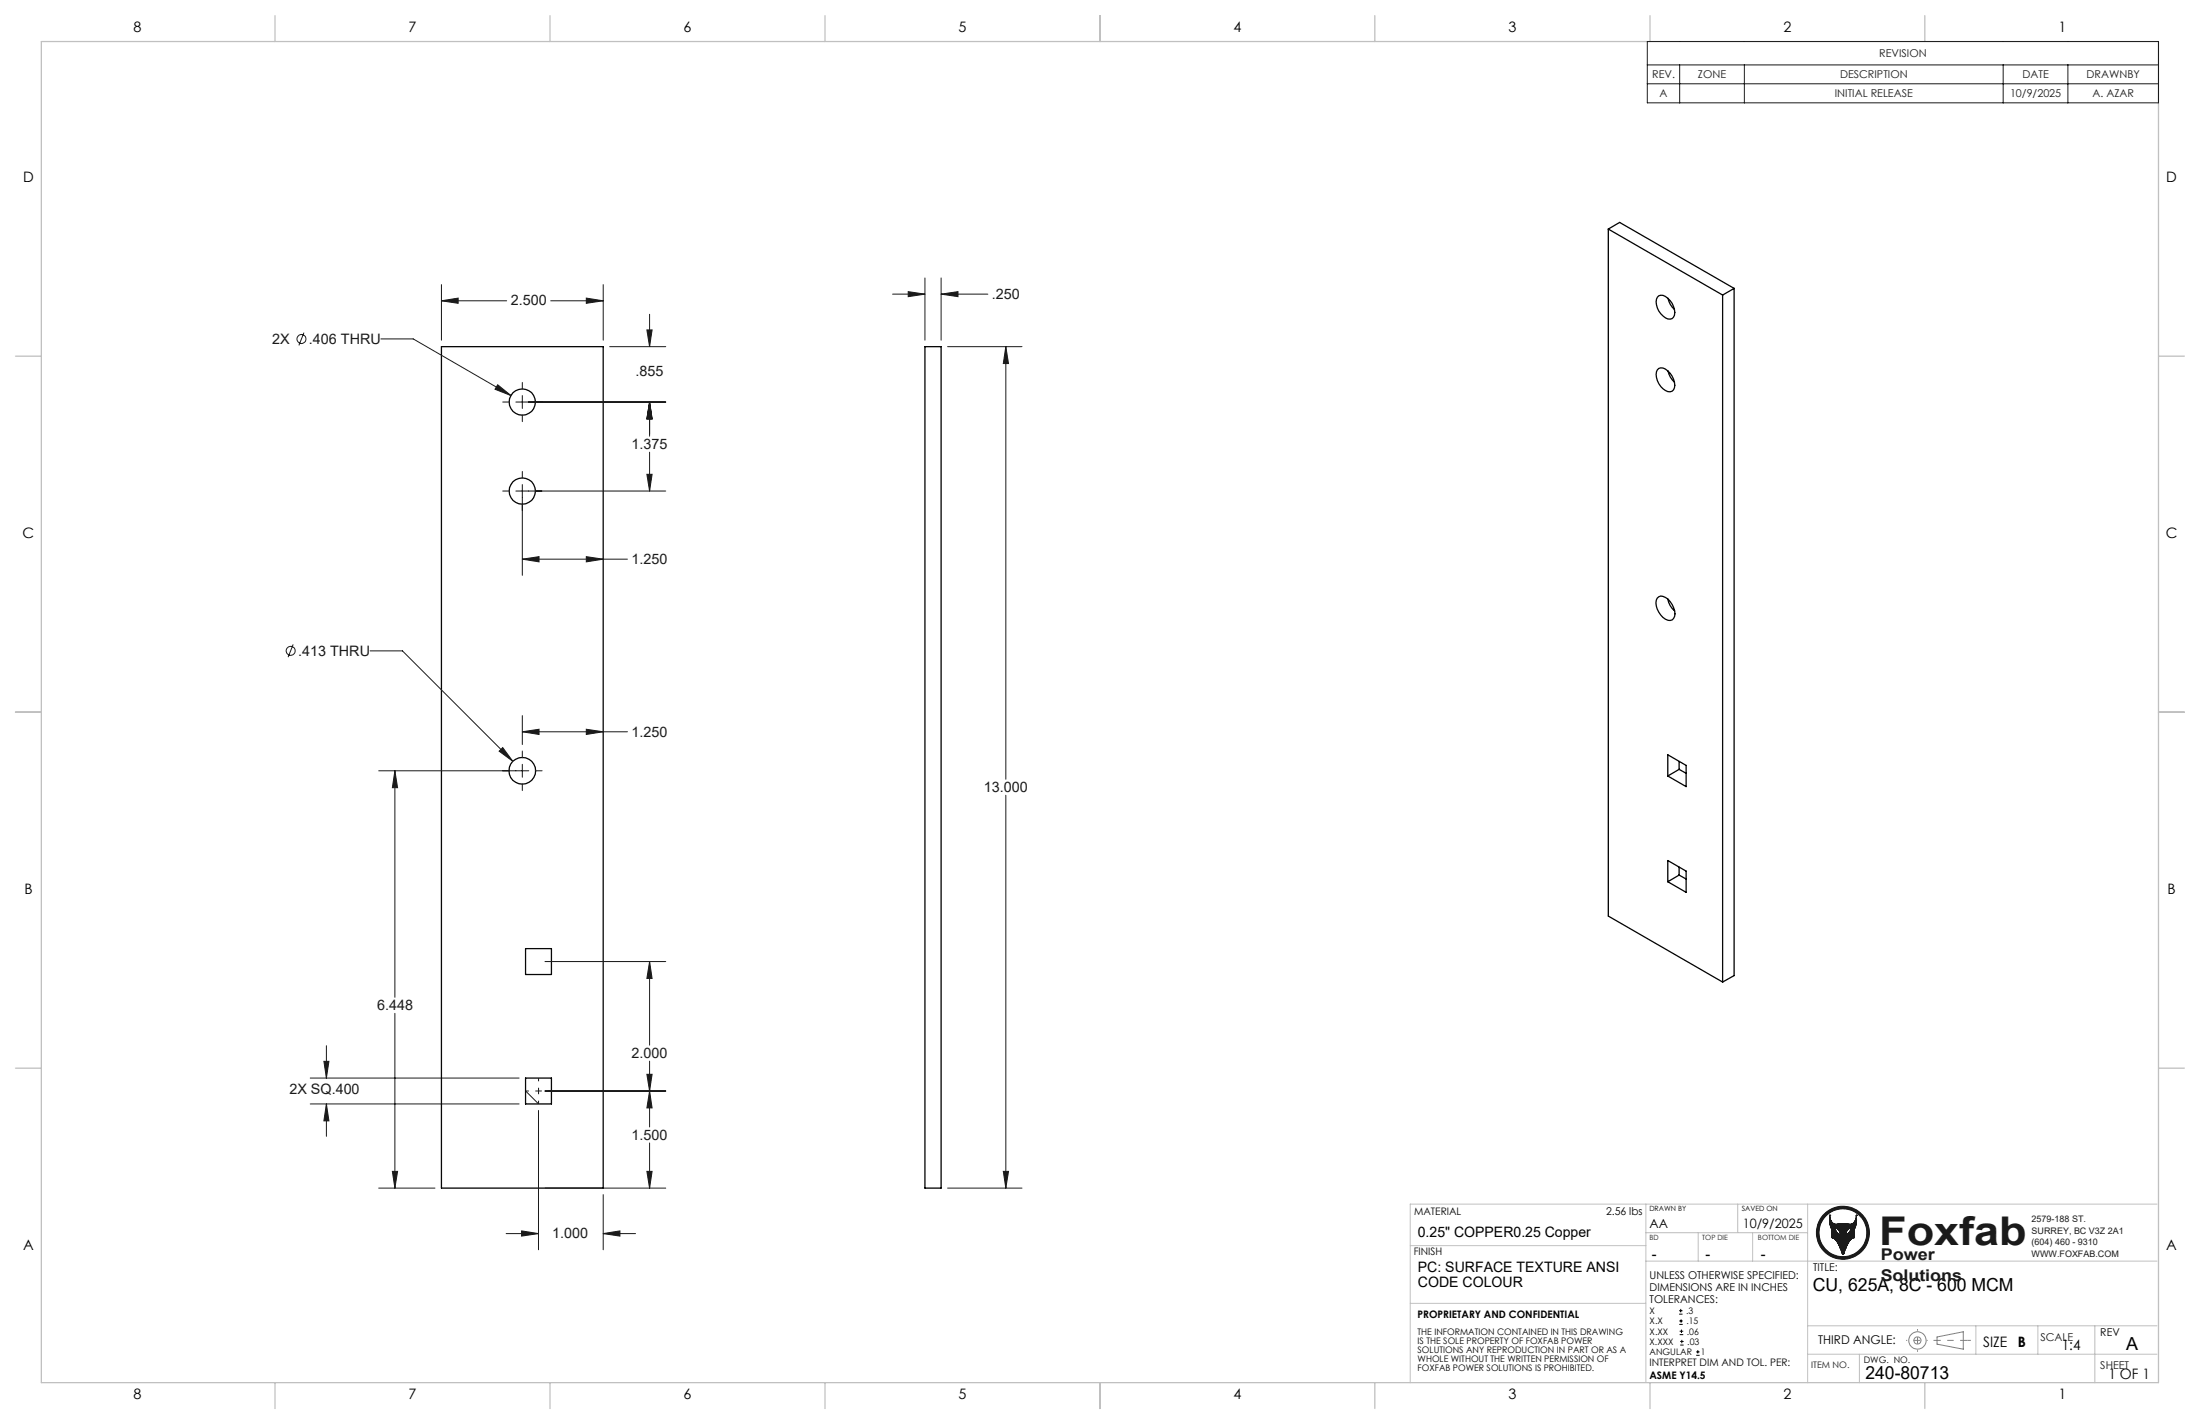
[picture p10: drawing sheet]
<svg xmlns="http://www.w3.org/2000/svg" width="432mm" height="279mm" viewBox="0 0 432 279" stroke-linecap="round" stroke-linejoin="round" font-family="sans-serif">
<g fill="none" stroke="#000" stroke-width=".25">
<path d="M315.7 44.9v134.8l22.4 13M315.7 44.9l22.4 13M315.7 44.9l2.2-1.3 22.5 13M325.6 58a2.35 2.35 0 0 1 2.6 1.5 2.32 2.32 0 0 1 0 3 2.35 2.35 0 0 1-2.6-1.5 2.32 2.32 0 0 1 0-3zM327.4 58.5a4 4 0 0 0 1.2 2.2M338.1 57.9v134.8M340.4 56.6l-2.3 1.3M340.4 56.6v134.8l-2.3 1.3M86.6 68h31.8v165.1h-31.8zM181.5 68h3.2v165.1h-3.2zM325.3 72.6a1.28 1.28 0 0 1 2 .2 3.4 3.4 0 0 1 1.2 3.7 1.12 1.12 0 0 1-1.6 .1 3.4 3.4 0 0 1-1.6-4zM327.4 72.8a4.3 4.3 0 0 0 1.2 2.2"/>
<path d="M325.3 117.4a1.64 1.64 0 0 1 2.5 .6 3 3 0 0 1 .7 3.4 1.12 1.12 0 0 1-1.6 .1 3.5 3.5 0 0 1-1.6-4.1zM327.3 117.5v.1a4 4 0 0 0 1.4 2.3M327.3 148.1l3.6 2.1v4.1l-3.6-2zM329.6 151l-2.3 1.3M329.6 151l1.3 .7M329.6 149.4v1.6M327.3 168.8l3.6 2.1v4.2l-3.6-2.1zM329.6 170.1v1.6M329.6 171.7l-2.3 1.3M329.6 171.7l1.3 .8M103.2 186.1h5v5.1h-5zM103.2 211.5h5v5.1h-5z"/>
<circle cx="102.5" cy="78.9" r="2.58"/>
<circle cx="102.5" cy="96.3" r="2.58"/>
<circle cx="102.5" cy="151.2" r="2.61"/>
</g>
<g fill="none" stroke="#191924" stroke-width=".2">
<path d="M359.1 238.4h.1M359.1 238.4a1.5 1.5 0 0 0 1.4 1.8l1.7-.1a1.36 1.36 0 0 0 1.9-.5l.2-1.2M359.1 238.4a4.4 4.4 0 0 0 .3 2.5l.2 .3v1.6M364.3 238.4h.1M364.3 238.4a4.4 4.4 0 0 1-.2 2.5l-.2 .3v1.7l-.5 .2a6.9 6.9 0 0 0-1.5 2.9M359.6 242.8v.1M359.6 242.9l.5 .2a7.5 7.5 0 0 1 1.5 2.9M360.2 240.9a1.41 1.41 0 0 1 1 1.4 1.43 1.43 0 0 1-1-1.4zM361.6 246l.2 .1M361.6 246h.1M361.7 246.1h.1M361.7 240.1v6"/>
<path d="M361.8 246.1h.1M361.9 246l-.1 .1M361.9 246h.1M362.7 241.2l.6-.3-.1 .5a1.47 1.47 0 0 1-.9 .9l.1-.7z"/>
<circle cx="361.7" cy="241.9" r="5.2"/>
<circle cx="361.7" cy="241.9" r="4.7"/>
</g>
<circle cx="361.7" cy="241.9" r="5" fill="none" stroke="#191924" stroke-width=".5"/>
<g fill="none" stroke="#808080" stroke-width=".2">
<path d="M380.2 262.3l5.1-1v3.4l-5.1-1z"/>
<circle cx="376.3" cy="263" r=".7"/>
<circle cx="376.4" cy="263" r="1.69"/>
</g>
<path d="M386.2 263h-6.7" fill="none" stroke="#808080" stroke-width=".2" stroke-dasharray="15.2 1.3 1.3 1.3" stroke-dashoffset="13.8" stroke-linecap="butt"/>
<path d="M376.4 260.8v4.4" fill="none" stroke="#808080" stroke-width=".2" stroke-dasharray="15.2 1.3 1.3 1.3" stroke-dashoffset="14.9" stroke-linecap="butt"/>
<path d="M386.2 263h.6" fill="none" stroke="#808080" stroke-width=".2" stroke-dasharray="15.2 1.3 1.3 1.3" stroke-linecap="butt"/>
<path d="M378.3 263h-4.2" fill="none" stroke="#808080" stroke-width=".2" stroke-dasharray="15.2 1.3 1.3 1.3" stroke-dashoffset="15" stroke-linecap="butt"/>
<g fill="none" stroke="#c0c0c0" stroke-width=".2">
<path d="M323 236.3v34.8M341.1 236.3v5.6M354.8 236.3v35M423.4 236.3h-146.6v35M276.8 244.4h46.2M276.8 255.7h46.2M323 247.4h100.4M323 241.9h31.8M333.3 241.9v5.5M344 241.9v5.5M354.8 265.7h68.6M354.8 260.1h68.6"/>
<path d="M364.9 265.7v5.6M387.8 260.1v5.6M400 260.1v5.6M411.2 260.1v11.2"/>
</g>
<g fill="none" stroke="#c0c0c0" stroke-width=".25">
<path d="M8.1 8.1h415.6v263.2h-415.6zM54 3.1v5M108 3.1v5M161.9 3.1v5M215.9 3.1v5M269.8 3.1v5M323.8 3.1v5M377.8 3.1v5M3 69.9h5.1M423.7 69.9h5M3 139.7h5.1M423.7 139.7h5"/>
<path d="M3 209.6h5.1M423.7 209.6h5M54 271.3v5.1M108 271.3v5.1M161.9 271.3v5.1M215.9 271.3v5.1M269.8 271.3v5.1M323.8 271.3v5.1M377.8 271.3v5.1"/>
</g>
<path d="M362.7 241.2l.6-.3a1.45 1.45 0 0 1-1 1.4l.1-.7zM359.1 238.4v1.1l.2 1.1 .3 .6v1.7a1.08 1.08 0 0 1 .9 .6l1.1 2.6 .3-.1a6.8 6.8 0 0 1 1.6-3l.4-.1v-1.7l.4-1v-1.8a1.51 1.51 0 0 1-.5 1.5 1.51 1.51 0 0 1-1.6 .2h-.9a1.41 1.41 0 0 1-2-.7zM360.2 240.9a1.41 1.41 0 0 1 1 1.4 1.45 1.45 0 0 1-1-1.4zM357 241.9a4.7 4.7 0 0 0 9.4 0 4.7 4.7 0 0 0-9.4 0zM356.5 241.9a5.2 5.2 0 0 1 10.4 0 5.2 5.2 0 0 1-10.4 0z" fill-rule="evenodd" fill="#191924"/>
<g fill="none" stroke="#191924" stroke-width=".2">
<path d="M323.3 8.1h100.4v12.1h-100.4zM323.3 12.7h100.4M323.3 16.4h100.4M329.7 12.7v7.5M342.4 12.7v7.5M393.2 12.7v7.5M405.9 12.7v7.5M86.6 59l3.3-.5v1zM86.6 55.8v10.9M86.6 59h12.8M108.1 59h10.3M115.1 58.5l3.3 .5-3.3 .5z"/>
<path d="M118.4 55.8v10.9M175.2 57.7h6.3M178.3 57.2l3.2 .5-3.2 .5zM181.5 54.5v12.2M184.7 57.7l3.3-.5v1zM184.7 54.5v12.2M184.7 57.7h9.2M59.7 65.3l-1 2.5M74.8 66.5h6.3l19.2 11.1M97.7 75.5l2.6 2.1-3.1-1.2zM98.7 78.9h1.3M101.2 78.9h29.5"/>
<path d="M102.5 75v1.3M102.5 77.6v2.6M119.7 68h11M127 64.7h1l-.5 3.3zM127.5 78.9l.5 3.3h-1zM127.5 61.7v6.3M127.5 78.9v6.7M186 68h14.6M197.4 68l.5 3.3h-1zM197.4 68v84.9M98.7 96.3h1.3M101.2 96.3h29.5"/>
<path d="M102.5 81.4v1.3M102.5 92.5v1.3M102.5 95.1v17.8M127 93.1h1l-.5 3.2zM127.5 88.7v7.6M102.5 109.7l3.3-.5v1zM102.5 109.7h20.7M115.1 109.2l3.3 .5-3.3 .5zM57.5 126.4l-.9 2.5M72.6 127.7h6.4l21.6 21.7M74.3 151.2h29.5M77.5 151.2l.5 3.4h-1z"/>
<path d="M77.5 151.2v44.5M98 147.4l.7-.7 1.9 2.7zM102.5 143.6l3.3-.5v1zM102.5 140.4v5.7M102.5 147.4v1.3M102.5 150v2.5M102.5 153.8v1.3M102.5 143.6h20.7M105.1 151.2h1.3M115.1 143.1l3.3 .5-3.3 .5zM197.4 156v77.1M77.5 198.8v34.3"/>
<path d="M107 188.7h23.7M127.5 188.7l.5 3.3h-1zM127.5 188.7v16.4M60.9 211.5h41M60.9 216.6h41M63.6 208.2h1l-.5 3.3zM64.1 216.6l.5 3.3h-1zM64.1 205.2v6.3M64.1 216.6v6.4M105.7 217.9v27.3M107 214.1h23.7M127 210.8h1l-.5 3.3z"/>
<path d="M127.5 214.1l.5 3.3h-1zM127.5 208.2v12.9M74.3 233.1h11.1M77 229.8h1l-.5 3.3zM107 233.1h23.7M118.4 234.4v10.8M127 229.8h1l-.5 3.3zM127.5 224.3v8.8M186 233.1h14.6M196.9 229.8h1l-.5 3.3zM99.3 242h6.4M102.4 241.5l3.3 .5-3.3 .5z"/>
<path d="M118.4 242l3.3-.5v1zM118.4 242h6.3"/>
<circle cx="59.2" cy="66.5" r=".88"/>
<circle cx="57" cy="127.7" r=".88"/>
</g>
<g fill="none" stroke="#000" stroke-width=".2">
<path d="M329.6 257.8h.6M329.6 257.2h.6M329.6 259.9h.7M329.6 259.2h.7M329.9 256.8v.7M330 258.9v.6M329.7 261.9h.7M329.7 261.2h.7M329.8 263.9h.6M329.8 263.2h.6M330 260.9v.6M330.1 262.9v.7"/>
<path d="M332.9 265.9h.7M332.9 265.3h.7M333.2 264.9v.7"/>
</g>
<path d="M103.2 214.1h5M105.7 211.5v5.1" fill="none" stroke="#191924" stroke-width=".2" stroke-dasharray="15.2 1.3 1.3 1.3" stroke-dashoffset="14.6" stroke-linecap="butt"/>
<path d="M105.7 216.6l-2.5-2.5" fill="none" stroke="#191924" stroke-width=".2" stroke-dasharray="15.2 1.3 1.3 1.3" stroke-linecap="butt"/>
<g fill="#191924">
<path d="M86.6 59l3.3-.5v1zM115.1 58.5l3.3 .5-3.3 .5zM127 229.8h1l-.5 3.3zM127.5 214.1l.5 3.3h-1zM127 210.8h1l-.5 3.3zM127.5 188.7l.5 3.3h-1zM77.5 151.2l.5 3.4h-1zM77 229.8h1l-.5 3.3zM127.5 78.9l.5 3.3h-1zM127 64.7h1l-.5 3.3zM127.5 78.9l.5 3.3h-1zM127 93.1h1l-.5 3.2zM97.7 75.5l-.5 .9 3.1 1.2zM98 147.4l2.6 2-1.9-2.7zM63.6 208.2h1l-.5 3.3zM64.1 216.6l.5 3.3h-1zM102.5 143.6l3.3-.5v1zM115.1 143.1l3.3 .5-3.3 .5zM102.5 109.7l3.3-.5v1zM115.1 109.2l3.3 .5-3.3 .5zM197.4 68l.5 3.3h-1zM196.9 229.8h1l-.5 3.3zM184.7 57.7l3.3-.5v1zM178.3 57.2l3.2 .5-3.2 .5z"/>
<path d="M102.4 241.5l3.3 .5-3.3 .5zM118.4 242l3.3-.5v1z"/>
</g>
<text font-size="7.8" fill="#191924" x="368.8" y="244.2">Foxfab</text>
<g font-size="3.5">
<text x="355.8" y="253.4">CU, 625A, 8C - 600 MCM</text>
<text x="417.3" y="264.9">A</text>
<text x="366.1" y="270.6">240-80713</text>
</g>
<g font-size="3.2" fill="#191924">
<text x="369.1" y="247.2">Power</text>
<text x="369.1" y="251.4">Solutions</text>
</g>
<g font-size="2.8">
<text x="26.2" y="6.3">8</text>
<text x="80.2" y="6.3">7</text>
<text x="134.2" y="6.3">6</text>
<text x="188.1" y="6.3">5</text>
<text x="242.1" y="6.3">4</text>
<text x="296.1" y="6.3">3</text>
<text x="350.1" y="6.3">2</text>
<text x="404" y="6.3">1</text>
<text x="4.5" y="35.6">D</text>
<text x="425.2" y="35.6">D</text>
<text x="4.4" y="105.5">C</text>
<text x="425.1" y="105.5">C</text>
<text x="4.8" y="175.3">B</text>
<text x="425.4" y="175.3">B</text>
<text x="4.5" y="245.2">A</text>
<text x="278.3" y="242.8">0.25&quot; COPPER0.25 Copper</text>
<text x="425.2" y="245.2">A</text>
<text x="278.3" y="249.6">PC: SURFACE TEXTURE ANSI</text>
<text x="324.2" y="246.9">-</text>
<text x="334.7" y="246.9">-</text>
<text x="345.6" y="246.9">-</text>
<text x="278.3" y="252.4">CODE COLOUR</text>
<text x="389.2" y="264.3">SIZE</text>
<text x="396" y="264.3">B</text>
<text x="404.7" y="265">1:4</text>
<text x="26.2" y="274.5">8</text>
<text x="80.2" y="274.5">7</text>
<text x="134.2" y="274.5">6</text>
<text x="188.1" y="274.5">5</text>
<text x="242.1" y="274.5">4</text>
<text x="296.1" y="274.5">3</text>
<text x="350.1" y="274.5">2</text>
<text x="404" y="274.5">1</text>
<text x="413.8" y="270.6">1 OF 1</text>
</g>
<g font-size="2.8" fill="#191924">
<text x="100.3" y="59.9">2.500</text>
<text x="194.7" y="58.6">.250</text>
<text x="53.4" y="67.4">2X</text>
<text x="60.6" y="67.4">.406 THRU</text>
<text x="124.8" y="73.7">.855</text>
<text x="124" y="88.1">1.375</text>
<text x="124" y="110.6">1.250</text>
<text x="58.5" y="128.6">.413 THRU</text>
<text x="124" y="144.5">1.250</text>
<text x="193.1" y="155.4">13.000</text>
<text x="74" y="198.2">6.448</text>
<text x="124" y="207.6">2.000</text>
<text x="56.8" y="214.6">2X SQ.400</text>
<text x="124" y="223.6">1.500</text>
<text x="108.4" y="243">1.000</text>
</g>
<g font-size="2.5">
<text x="323.8" y="240.9">AA</text>
<text x="342.1" y="240.9">10/9/2025</text>
</g>
<text font-size="2.4" x="356.9" y="263.8">THIRD ANGLE:</text>
<g font-size="2.1" fill="#191924">
<text x="368.8" y="11.2">REVISION</text>
<text x="324.3" y="15.4">REV.</text>
<text x="333.3" y="15.4">ZONE</text>
<text x="361.1" y="15.4">DESCRIPTION</text>
<text x="397" y="15.4">DATE</text>
<text x="409.5" y="15.4">DRAWNBY</text>
<text x="325.7" y="19.1">A</text>
<text x="360.1" y="19.1">INITIAL RELEASE</text>
<text x="394.5" y="19.1">10/9/2025</text>
<text x="410.7" y="19.1">A. AZAR</text>
<text x="400.5" y="263.1">SCALE</text>
<text x="412.2" y="268.7">SHEET</text>
</g>
<g font-size="2.1">
<text x="315.2" y="238.3">2.56 lbs</text>
<text x="323.8" y="251">UNLESS OTHERWISE SPECIFIED:</text>
<text x="355.9" y="249.5">TITLE:</text>
<text x="323.8" y="253.4">DIMENSIONS ARE IN INCHES</text>
<text x="323.8" y="255.7">TOLERANCES:</text>
<text x="412.2" y="262.1">REV</text>
</g>
<g font-size="2">
<text x="277.6" y="238.3">MATERIAL</text>
<text x="277.5" y="246.3">FINISH</text>
<text x="278.2" y="258.5">PROPRIETARY AND CONFIDENTIAL</text>
<text x="323.7" y="268.1">INTERPRET DIM AND TOL. PER:</text>
<text x="323.7" y="270.6">ASME Y14.5</text>
</g>
<g font-size="1.8" fill="#191924">
<text x="398.7" y="239.8">2579-188 ST.</text>
<text x="398.7" y="242.1">SURREY, BC V3Z 2A1</text>
<text x="398.7" y="244.3">(604) 460 - 9310</text>
<text x="398.7" y="246.6">WWW.FOXFAB.COM</text>
<text x="355.5" y="268.4">ITEM NO.</text>
</g>
<g font-size="1.8">
<text x="323.8" y="257.8">X</text>
<text x="331" y="257.8">.3</text>
<text x="278.2" y="261.9">THE INFORMATION CONTAINED IN THIS DRAWING</text>
<text x="278.2" y="263.6">IS THE SOLE PROPERTY OF FOXFAB POWER</text>
<text x="323.8" y="259.8">X.X</text>
<text x="323.8" y="263.9">X.XXX</text>
<text x="323.8" y="261.9">X.XX</text>
<text x="331" y="259.8">.15</text>
<text x="331.1" y="261.9">.06</text>
<text x="331.2" y="263.9">.03</text>
<text x="278.2" y="265.4">SOLUTIONS ANY REPRODUCTION IN PART OR AS A</text>
<text x="278.2" y="267.2">WHOLE WITHOUT THE WRITTEN PERMISSION OF</text>
<text x="278.2" y="268.9">FOXFAB POWER SOLUTIONS IS PROHIBITED.</text>
<text x="323.8" y="265.9">ANGULAR</text>
<text x="333.8" y="265.9">1</text>
<text x="365.8" y="267.4">DWG. NO.</text>
</g>
<g font-size="1.4">
<text x="323.7" y="237.6">DRAWN BY</text>
<text x="341.8" y="237.6">SAVED ON</text>
</g>
<g font-size="1.4" fill="#191924">
<text x="323.8" y="243.4">BD</text>
<text x="334.1" y="243.4">TOP DIE</text>
<text x="345" y="243.4">BOTTOM DIE</text>
</g>
</svg>
